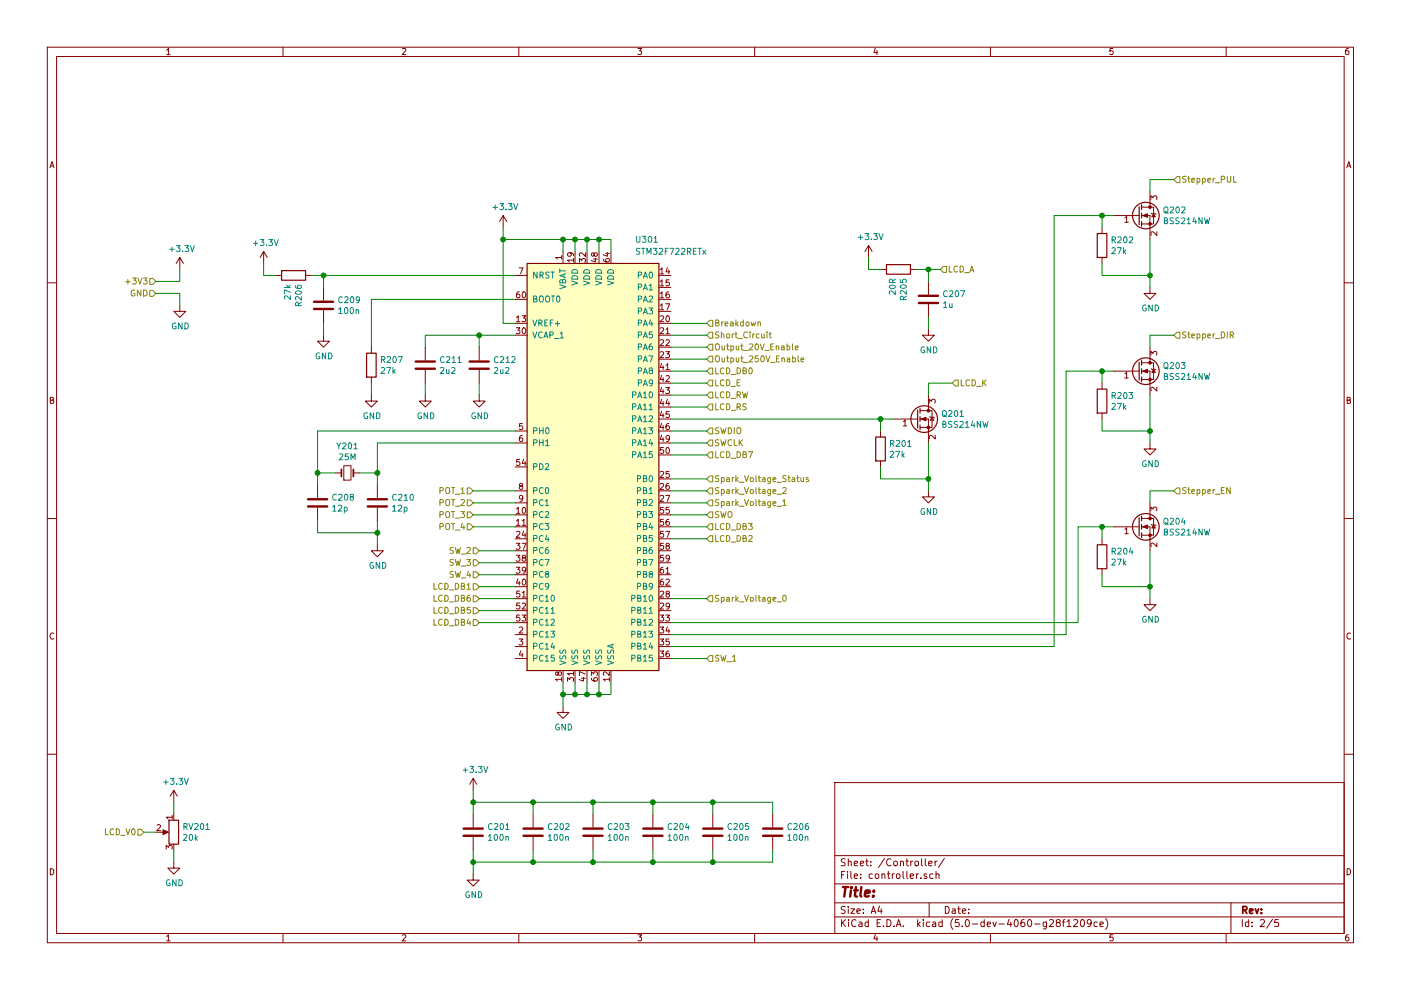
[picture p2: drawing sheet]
EESchema Schematic File Version 4
LIBS:edm_control_board-cache
EELAYER 26 0
EELAYER END
$Descr A4 11693 8268
encoding utf-8
Sheet 2 5
Title ""
Date ""
Rev ""
Comp ""
Comment1 ""
Comment2 ""
Comment3 ""
Comment4 ""
$EndDescr
$Comp
L MCU_ST_STM32F7:STM32F722RETx U301
U 1 1
P 5000 3900
F 0 "U301" H 5300 5800 50  0000 L CNN
F 1 "STM32F722RETx" H 5300 5700 50  0000 L CNN
F 2 "Package_QFP:LQFP-64_10x10mm_P0.5mm" H 4400 2200 50  0001 R CNN
F 3 "http://www.st.com/st-web-ui/static/active/en/resource/technical/document/datasheet/DM00330506.pdf" H 5000 3900 50  0001 C CNN
	1    5000 3900
	1    0    0    -1  
$EndComp
$Comp
L Transistor_FET:BSS214NW Q202
U 1 1
P 9500 1800
F 0 "Q202" H 9705 1846 50  0000 L CNN
F 1 "BSS214NW" H 9705 1755 50  0000 L CNN
F 2 "Package_TO_SOT_SMD:SOT-323_SC-70" H 9700 1725 50  0001 L CIN
F 3 "https://www.infineon.com/dgdl/Infineon-BSS214NW-DS-v02_02-en.pdf?fileId=db3a30431b3e89eb011b695aebc01bde" H 9500 1800 50  0001 L CNN
F 4 "BSS214NWH6327XTSA1" H 9500 1800 50  0001 C CNN "Digikey"
	1    9500 1800
	1    0    0    -1  
$EndComp
$Comp
L power:GND #PWR029
U 1 1
P 9600 2400
F 0 "#PWR029" H 9600 2150 50  0001 C CNN
F 1 "GND" H 9605 2227 50  0000 C CNN
F 2 "" H 9600 2400 50  0001 C CNN
F 3 "" H 9600 2400 50  0001 C CNN
	1    9600 2400
	1    0    0    -1  
$EndComp
Wire Wire Line
	9600 2400 9600 2300
Text HLabel 9800 1500 2    50   Input ~ 0
Stepper_PUL
Wire Wire Line
	9600 1600 9600 1500
Wire Wire Line
	9600 1500 9800 1500
$Comp
L Device:R R202
U 1 1
P 9200 2050
F 0 "R202" H 9270 2096 50  0000 L CNN
F 1 "27k" H 9270 2005 50  0000 L CNN
F 2 "Resistor_SMD:R_0805_2012Metric" V 9130 2050 50  0001 C CNN
F 3 "~" H 9200 2050 50  0001 C CNN
F 4 "311-27.0KCRCT-ND" H 9200 2050 50  0001 C CNN "Digikey"
	1    9200 2050
	1    0    0    -1  
$EndComp
Wire Wire Line
	9200 2200 9200 2300
Wire Wire Line
	9200 2300 9600 2300
Connection ~ 9600 2300
Wire Wire Line
	9600 2300 9600 2000
Wire Wire Line
	9200 1900 9200 1800
Wire Wire Line
	9200 1800 9300 1800
Connection ~ 9200 1800
$Comp
L Transistor_FET:BSS214NW Q203
U 1 1
P 9500 3100
F 0 "Q203" H 9705 3146 50  0000 L CNN
F 1 "BSS214NW" H 9705 3055 50  0000 L CNN
F 2 "Package_TO_SOT_SMD:SOT-323_SC-70" H 9700 3025 50  0001 L CIN
F 3 "https://www.infineon.com/dgdl/Infineon-BSS214NW-DS-v02_02-en.pdf?fileId=db3a30431b3e89eb011b695aebc01bde" H 9500 3100 50  0001 L CNN
F 4 "BSS214NWH6327XTSA1" H 9500 3100 50  0001 C CNN "Digikey"
	1    9500 3100
	1    0    0    -1  
$EndComp
$Comp
L power:GND #PWR030
U 1 1
P 9600 3700
F 0 "#PWR030" H 9600 3450 50  0001 C CNN
F 1 "GND" H 9605 3527 50  0000 C CNN
F 2 "" H 9600 3700 50  0001 C CNN
F 3 "" H 9600 3700 50  0001 C CNN
	1    9600 3700
	1    0    0    -1  
$EndComp
Wire Wire Line
	9600 3700 9600 3600
Text HLabel 9800 2800 2    50   Input ~ 0
Stepper_DIR
Wire Wire Line
	9600 2900 9600 2800
Wire Wire Line
	9600 2800 9800 2800
$Comp
L Device:R R203
U 1 1
P 9200 3350
F 0 "R203" H 9270 3396 50  0000 L CNN
F 1 "27k" H 9270 3305 50  0000 L CNN
F 2 "Resistor_SMD:R_0805_2012Metric" V 9130 3350 50  0001 C CNN
F 3 "~" H 9200 3350 50  0001 C CNN
F 4 "311-27.0KCRCT-ND" H 9200 3350 50  0001 C CNN "Digikey"
	1    9200 3350
	1    0    0    -1  
$EndComp
Wire Wire Line
	9200 3500 9200 3600
Wire Wire Line
	9200 3600 9600 3600
Connection ~ 9600 3600
Wire Wire Line
	9600 3600 9600 3300
Wire Wire Line
	9200 3200 9200 3100
Wire Wire Line
	9200 3100 9300 3100
Connection ~ 9200 3100
$Comp
L Transistor_FET:BSS214NW Q204
U 1 1
P 9500 4400
F 0 "Q204" H 9705 4446 50  0000 L CNN
F 1 "BSS214NW" H 9705 4355 50  0000 L CNN
F 2 "Package_TO_SOT_SMD:SOT-323_SC-70" H 9700 4325 50  0001 L CIN
F 3 "https://www.infineon.com/dgdl/Infineon-BSS214NW-DS-v02_02-en.pdf?fileId=db3a30431b3e89eb011b695aebc01bde" H 9500 4400 50  0001 L CNN
F 4 "BSS214NWH6327XTSA1" H 9500 4400 50  0001 C CNN "Digikey"
	1    9500 4400
	1    0    0    -1  
$EndComp
$Comp
L power:GND #PWR031
U 1 1
P 9600 5000
F 0 "#PWR031" H 9600 4750 50  0001 C CNN
F 1 "GND" H 9605 4827 50  0000 C CNN
F 2 "" H 9600 5000 50  0001 C CNN
F 3 "" H 9600 5000 50  0001 C CNN
	1    9600 5000
	1    0    0    -1  
$EndComp
Wire Wire Line
	9600 5000 9600 4900
Text HLabel 9800 4100 2    50   Input ~ 0
Stepper_EN
Wire Wire Line
	9600 4200 9600 4100
Wire Wire Line
	9600 4100 9800 4100
$Comp
L Device:R R204
U 1 1
P 9200 4650
F 0 "R204" H 9270 4696 50  0000 L CNN
F 1 "27k" H 9270 4605 50  0000 L CNN
F 2 "Resistor_SMD:R_0805_2012Metric" V 9130 4650 50  0001 C CNN
F 3 "~" H 9200 4650 50  0001 C CNN
F 4 "311-27.0KCRCT-ND" H 9200 4650 50  0001 C CNN "Digikey"
	1    9200 4650
	1    0    0    -1  
$EndComp
Wire Wire Line
	9200 4800 9200 4900
Wire Wire Line
	9200 4900 9600 4900
Connection ~ 9600 4900
Wire Wire Line
	9600 4900 9600 4600
Wire Wire Line
	9200 4500 9200 4400
Wire Wire Line
	9200 4400 9300 4400
Connection ~ 9200 4400
$Comp
L Transistor_FET:BSS214NW Q201
U 1 1
P 7650 3500
F 0 "Q201" H 7855 3546 50  0000 L CNN
F 1 "BSS214NW" H 7855 3455 50  0000 L CNN
F 2 "Package_TO_SOT_SMD:SOT-323_SC-70" H 7850 3425 50  0001 L CIN
F 3 "https://www.infineon.com/dgdl/Infineon-BSS214NW-DS-v02_02-en.pdf?fileId=db3a30431b3e89eb011b695aebc01bde" H 7650 3500 50  0001 L CNN
F 4 "BSS214NWH6327XTSA1" H 7650 3500 50  0001 C CNN "Digikey"
	1    7650 3500
	1    0    0    -1  
$EndComp
$Comp
L power:GND #PWR032
U 1 1
P 7750 4100
F 0 "#PWR032" H 7750 3850 50  0001 C CNN
F 1 "GND" H 7755 3927 50  0000 C CNN
F 2 "" H 7750 4100 50  0001 C CNN
F 3 "" H 7750 4100 50  0001 C CNN
	1    7750 4100
	1    0    0    -1  
$EndComp
Wire Wire Line
	7750 4100 7750 4000
Text HLabel 7950 3200 2    50   Input ~ 0
LCD_K
Wire Wire Line
	7750 3300 7750 3200
Wire Wire Line
	7750 3200 7950 3200
$Comp
L Device:R R201
U 1 1
P 7350 3750
F 0 "R201" H 7420 3796 50  0000 L CNN
F 1 "27k" H 7420 3705 50  0000 L CNN
F 2 "Resistor_SMD:R_0805_2012Metric" V 7280 3750 50  0001 C CNN
F 3 "~" H 7350 3750 50  0001 C CNN
F 4 "311-27.0KCRCT-ND" H 7350 3750 50  0001 C CNN "Digikey"
	1    7350 3750
	1    0    0    -1  
$EndComp
Wire Wire Line
	7350 3900 7350 4000
Wire Wire Line
	7350 4000 7750 4000
Connection ~ 7750 4000
Wire Wire Line
	7750 4000 7750 3700
Wire Wire Line
	7350 3600 7350 3500
Wire Wire Line
	7350 3500 7450 3500
Text HLabel 7850 2250 2    50   Input ~ 0
LCD_A
Text HLabel 1300 2350 0    50   Input ~ 0
+3V3
Text HLabel 1300 2450 0    50   Input ~ 0
GND
$Comp
L power:+3.3V #PWR033
U 1 1
P 1500 2250
F 0 "#PWR033" H 1500 2100 50  0001 C CNN
F 1 "+3.3V" H 1515 2423 50  0000 C CNN
F 2 "" H 1500 2250 50  0001 C CNN
F 3 "" H 1500 2250 50  0001 C CNN
	1    1500 2250
	1    0    0    -1  
$EndComp
$Comp
L power:GND #PWR034
U 1 1
P 1500 2550
F 0 "#PWR034" H 1500 2300 50  0001 C CNN
F 1 "GND" H 1505 2377 50  0000 C CNN
F 2 "" H 1500 2550 50  0001 C CNN
F 3 "" H 1500 2550 50  0001 C CNN
	1    1500 2550
	1    0    0    -1  
$EndComp
Wire Wire Line
	1300 2350 1500 2350
Wire Wire Line
	1500 2350 1500 2250
Wire Wire Line
	1300 2450 1500 2450
Wire Wire Line
	1500 2450 1500 2550
$Comp
L power:+3.3V #PWR035
U 1 1
P 7250 2150
F 0 "#PWR035" H 7250 2000 50  0001 C CNN
F 1 "+3.3V" H 7265 2323 50  0000 C CNN
F 2 "" H 7250 2150 50  0001 C CNN
F 3 "" H 7250 2150 50  0001 C CNN
	1    7250 2150
	1    0    0    -1  
$EndComp
$Comp
L Device:R R205
U 1 1
P 7500 2250
F 0 "R205" H 7570 2296 50  0000 L CNN
F 1 "20R" H 7570 2205 50  0000 L CNN
F 2 "Resistor_SMD:R_0805_2012Metric" V 7430 2250 50  0001 C CNN
F 3 "~" H 7500 2250 50  0001 C CNN
F 4 "311-20.0CRCT-ND" H 7500 2250 50  0001 C CNN "Digikey"
	1    7500 2250
	0    1    1    0   
$EndComp
Wire Wire Line
	7250 2250 7350 2250
Text HLabel 5900 3400 2    50   Input ~ 0
LCD_RS
Text HLabel 5900 3300 2    50   Input ~ 0
LCD_RW
Text HLabel 5900 3200 2    50   Input ~ 0
LCD_E
Text HLabel 5900 3100 2    50   Input ~ 0
LCD_DB0
Text HLabel 4000 4900 0    50   Input ~ 0
LCD_DB1
Text HLabel 5900 4400 2    50   Input ~ 0
LCD_DB3
Text HLabel 4000 5200 0    50   Input ~ 0
LCD_DB4
Text HLabel 4000 5100 0    50   Input ~ 0
LCD_DB5
Text HLabel 4000 5000 0    50   Input ~ 0
LCD_DB6
Text HLabel 5900 4500 2    50   Input ~ 0
LCD_DB2
Text HLabel 5900 3800 2    50   Input ~ 0
LCD_DB7
$Comp
L Device:POT RV201
U 1 1
P 1450 6950
F 0 "RV201" H 1381 6996 50  0000 R CNN
F 1 "20k" H 1381 6905 50  0000 R CNN
F 2 "Potentiometer_SMD:Potentiometer_Bourns_3214J_Horizontal" H 1450 6950 50  0001 C CNN
F 3 "http://www.bourns.com/docs/Product-Datasheets/3214.pdf" H 1450 6950 50  0001 C CNN
F 4 "3214J-203ECT-ND" H 1450 6950 50  0001 C CNN "Digikey"
	1    1450 6950
	-1   0    0    -1  
$EndComp
Text HLabel 1200 6950 0    50   Input ~ 0
LCD_V0
$Comp
L power:+3.3V #PWR036
U 1 1
P 1450 6700
F 0 "#PWR036" H 1450 6550 50  0001 C CNN
F 1 "+3.3V" H 1465 6873 50  0000 C CNN
F 2 "" H 1450 6700 50  0001 C CNN
F 3 "" H 1450 6700 50  0001 C CNN
	1    1450 6700
	1    0    0    -1  
$EndComp
$Comp
L power:GND #PWR037
U 1 1
P 1450 7200
F 0 "#PWR037" H 1450 6950 50  0001 C CNN
F 1 "GND" H 1455 7027 50  0000 C CNN
F 2 "" H 1450 7200 50  0001 C CNN
F 3 "" H 1450 7200 50  0001 C CNN
	1    1450 7200
	1    0    0    -1  
$EndComp
Wire Wire Line
	1450 7100 1450 7200
Wire Wire Line
	1450 6800 1450 6700
Wire Wire Line
	1200 6950 1300 6950
Wire Wire Line
	7250 2150 7250 2250
$Comp
L power:GND #PWR038
U 1 1
P 7750 2750
F 0 "#PWR038" H 7750 2500 50  0001 C CNN
F 1 "GND" H 7755 2577 50  0000 C CNN
F 2 "" H 7750 2750 50  0001 C CNN
F 3 "" H 7750 2750 50  0001 C CNN
	1    7750 2750
	1    0    0    -1  
$EndComp
$Comp
L Device:C C207
U 1 1
P 7750 2500
F 0 "C207" H 7865 2546 50  0000 L CNN
F 1 "1u" H 7865 2455 50  0000 L CNN
F 2 "Capacitor_SMD:C_0805_2012Metric" H 7788 2350 50  0001 C CNN
F 3 "~" H 7750 2500 50  0001 C CNN
F 4 "587-2910-1-ND" H 7750 2500 50  0001 C CNN "Digikey"
	1    7750 2500
	1    0    0    -1  
$EndComp
Wire Wire Line
	7750 2750 7750 2650
Wire Wire Line
	7750 2350 7750 2250
Wire Wire Line
	7750 2250 7650 2250
Wire Wire Line
	7750 2250 7850 2250
Connection ~ 7750 2250
$Comp
L Device:C C201
U 1 1
P 3950 6950
F 0 "C201" H 4065 6996 50  0000 L CNN
F 1 "100n" H 4065 6905 50  0000 L CNN
F 2 "Capacitor_SMD:C_0805_2012Metric" H 3988 6800 50  0001 C CNN
F 3 "~" H 3950 6950 50  0001 C CNN
F 4 "445-1418-1-ND" H 3950 6950 50  0001 C CNN "Digikey"
	1    3950 6950
	1    0    0    -1  
$EndComp
$Comp
L power:+3.3V #PWR039
U 1 1
P 3950 6600
F 0 "#PWR039" H 3950 6450 50  0001 C CNN
F 1 "+3.3V" H 3965 6773 50  0000 C CNN
F 2 "" H 3950 6600 50  0001 C CNN
F 3 "" H 3950 6600 50  0001 C CNN
	1    3950 6600
	1    0    0    -1  
$EndComp
$Comp
L power:GND #PWR040
U 1 1
P 3950 7300
F 0 "#PWR040" H 3950 7050 50  0001 C CNN
F 1 "GND" H 3955 7127 50  0000 C CNN
F 2 "" H 3950 7300 50  0001 C CNN
F 3 "" H 3950 7300 50  0001 C CNN
	1    3950 7300
	1    0    0    -1  
$EndComp
$Comp
L Device:C C202
U 1 1
P 4450 6950
F 0 "C202" H 4565 6996 50  0000 L CNN
F 1 "100n" H 4565 6905 50  0000 L CNN
F 2 "Capacitor_SMD:C_0805_2012Metric" H 4488 6800 50  0001 C CNN
F 3 "~" H 4450 6950 50  0001 C CNN
F 4 "445-1418-1-ND" H 4450 6950 50  0001 C CNN "Digikey"
	1    4450 6950
	1    0    0    -1  
$EndComp
$Comp
L Device:C C203
U 1 1
P 4950 6950
F 0 "C203" H 5065 6996 50  0000 L CNN
F 1 "100n" H 5065 6905 50  0000 L CNN
F 2 "Capacitor_SMD:C_0805_2012Metric" H 4988 6800 50  0001 C CNN
F 3 "~" H 4950 6950 50  0001 C CNN
F 4 "445-1418-1-ND" H 4950 6950 50  0001 C CNN "Digikey"
	1    4950 6950
	1    0    0    -1  
$EndComp
$Comp
L Device:C C204
U 1 1
P 5450 6950
F 0 "C204" H 5565 6996 50  0000 L CNN
F 1 "100n" H 5565 6905 50  0000 L CNN
F 2 "Capacitor_SMD:C_0805_2012Metric" H 5488 6800 50  0001 C CNN
F 3 "~" H 5450 6950 50  0001 C CNN
F 4 "445-1418-1-ND" H 5450 6950 50  0001 C CNN "Digikey"
	1    5450 6950
	1    0    0    -1  
$EndComp
$Comp
L Device:C C205
U 1 1
P 5950 6950
F 0 "C205" H 6065 6996 50  0000 L CNN
F 1 "100n" H 6065 6905 50  0000 L CNN
F 2 "Capacitor_SMD:C_0805_2012Metric" H 5988 6800 50  0001 C CNN
F 3 "~" H 5950 6950 50  0001 C CNN
F 4 "445-1418-1-ND" H 5950 6950 50  0001 C CNN "Digikey"
	1    5950 6950
	1    0    0    -1  
$EndComp
Wire Wire Line
	3950 7100 3950 7200
Wire Wire Line
	3950 7200 4450 7200
Wire Wire Line
	5950 7200 5950 7100
Connection ~ 3950 7200
Wire Wire Line
	3950 7200 3950 7300
Wire Wire Line
	3950 6600 3950 6700
Wire Wire Line
	3950 6700 4450 6700
Wire Wire Line
	5950 6700 5950 6800
Connection ~ 3950 6700
Wire Wire Line
	3950 6700 3950 6800
Wire Wire Line
	4450 7100 4450 7200
Connection ~ 4450 7200
Wire Wire Line
	4450 7200 4950 7200
Wire Wire Line
	4950 7100 4950 7200
Connection ~ 4950 7200
Wire Wire Line
	4950 7200 5450 7200
Wire Wire Line
	5450 7100 5450 7200
Connection ~ 5450 7200
Wire Wire Line
	5450 7200 5950 7200
Wire Wire Line
	4450 6800 4450 6700
Connection ~ 4450 6700
Wire Wire Line
	4450 6700 4950 6700
Wire Wire Line
	4950 6800 4950 6700
Connection ~ 4950 6700
Wire Wire Line
	4950 6700 5450 6700
Wire Wire Line
	5450 6800 5450 6700
Connection ~ 5450 6700
Wire Wire Line
	5450 6700 5950 6700
$Comp
L Device:Crystal_Small Y201
U 1 1
P 2900 3950
F 0 "Y201" H 2900 4175 50  0000 C CNN
F 1 "25M" H 2900 4084 50  0000 C CNN
F 2 "Crystal:Crystal_SMD_5032-2Pin_5.0x3.2mm" H 2900 3950 50  0001 C CNN
F 3 "https://media.digikey.com/pdf/Data%20Sheets/NDK%20PDFs/NX5032GA.pdf" H 2900 3950 50  0001 C CNN
F 4 "644-1041-1-ND" H 2900 3950 50  0001 C CNN "Digikey"
	1    2900 3950
	1    0    0    -1  
$EndComp
Wire Wire Line
	3150 3950 3150 3700
Wire Wire Line
	3000 3950 3150 3950
Wire Wire Line
	2650 3600 2650 3950
Wire Wire Line
	2650 3950 2800 3950
$Comp
L Device:C C210
U 1 1
P 3150 4200
F 0 "C210" H 3265 4246 50  0000 L CNN
F 1 "12p" H 3265 4155 50  0000 L CNN
F 2 "Capacitor_SMD:C_0805_2012Metric" H 3188 4050 50  0001 C CNN
F 3 "~" H 3150 4200 50  0001 C CNN
F 4 "311-1641-1-ND" H 3150 4200 50  0001 C CNN "Digikey"
	1    3150 4200
	1    0    0    -1  
$EndComp
$Comp
L power:GND #PWR054
U 1 1
P 3150 4550
F 0 "#PWR054" H 3150 4300 50  0001 C CNN
F 1 "GND" H 3155 4377 50  0000 C CNN
F 2 "" H 3150 4550 50  0001 C CNN
F 3 "" H 3150 4550 50  0001 C CNN
	1    3150 4550
	1    0    0    -1  
$EndComp
Wire Wire Line
	3150 4550 3150 4450
Wire Wire Line
	3150 4050 3150 3950
Connection ~ 3150 3950
$Comp
L Device:C C208
U 1 1
P 2650 4200
F 0 "C208" H 2765 4246 50  0000 L CNN
F 1 "12p" H 2765 4155 50  0000 L CNN
F 2 "Capacitor_SMD:C_0805_2012Metric" H 2688 4050 50  0001 C CNN
F 3 "~" H 2650 4200 50  0001 C CNN
F 4 "311-1641-1-ND" H 2650 4200 50  0001 C CNN "Digikey"
	1    2650 4200
	1    0    0    -1  
$EndComp
Wire Wire Line
	3150 4450 2650 4450
Wire Wire Line
	2650 4450 2650 4350
Connection ~ 3150 4450
Wire Wire Line
	3150 4450 3150 4350
Wire Wire Line
	2650 4050 2650 3950
Connection ~ 2650 3950
Wire Wire Line
	3150 3700 4300 3700
Wire Wire Line
	2650 3600 4300 3600
Text HLabel 5900 5000 2    50   Input ~ 0
Spark_Voltage_0
Text HLabel 5900 4200 2    50   Input ~ 0
Spark_Voltage_1
Text HLabel 5900 4100 2    50   Input ~ 0
Spark_Voltage_2
Text HLabel 5900 4000 2    50   Input ~ 0
Spark_Voltage_Status
Text HLabel 5900 3000 2    50   Input ~ 0
Output_250V_Enable
Text HLabel 5900 2900 2    50   Input ~ 0
Output_20V_Enable
Text HLabel 5900 2800 2    50   Input ~ 0
Short_Circuit
Text HLabel 5900 2700 2    50   Input ~ 0
Breakdown
$Comp
L Device:R R207
U 1 1
P 3100 3050
F 0 "R207" H 3170 3096 50  0000 L CNN
F 1 "27k" H 3170 3005 50  0000 L CNN
F 2 "Resistor_SMD:R_0805_2012Metric" V 3030 3050 50  0001 C CNN
F 3 "~" H 3100 3050 50  0001 C CNN
F 4 "311-27.0KCRCT-ND" H 3100 3050 50  0001 C CNN "Digikey"
	1    3100 3050
	1    0    0    -1  
$EndComp
$Comp
L power:GND #PWR055
U 1 1
P 3100 3300
F 0 "#PWR055" H 3100 3050 50  0001 C CNN
F 1 "GND" H 3105 3127 50  0000 C CNN
F 2 "" H 3100 3300 50  0001 C CNN
F 3 "" H 3100 3300 50  0001 C CNN
	1    3100 3300
	1    0    0    -1  
$EndComp
$Comp
L Device:C C209
U 1 1
P 2700 2550
F 0 "C209" H 2815 2596 50  0000 L CNN
F 1 "100n" H 2815 2505 50  0000 L CNN
F 2 "Capacitor_SMD:C_0805_2012Metric" H 2738 2400 50  0001 C CNN
F 3 "~" H 2700 2550 50  0001 C CNN
F 4 "445-1418-1-ND" H 2700 2550 50  0001 C CNN "Digikey"
	1    2700 2550
	1    0    0    -1  
$EndComp
$Comp
L power:+3.3V #PWR056
U 1 1
P 2200 2200
F 0 "#PWR056" H 2200 2050 50  0001 C CNN
F 1 "+3.3V" H 2215 2373 50  0000 C CNN
F 2 "" H 2200 2200 50  0001 C CNN
F 3 "" H 2200 2200 50  0001 C CNN
	1    2200 2200
	1    0    0    -1  
$EndComp
$Comp
L Device:R R206
U 1 1
P 2450 2300
F 0 "R206" H 2520 2346 50  0000 L CNN
F 1 "27k" H 2520 2255 50  0000 L CNN
F 2 "Resistor_SMD:R_0805_2012Metric" V 2380 2300 50  0001 C CNN
F 3 "~" H 2450 2300 50  0001 C CNN
F 4 "311-27.0KCRCT-ND" H 2450 2300 50  0001 C CNN "Digikey"
	1    2450 2300
	0    1    1    0   
$EndComp
Wire Wire Line
	2700 2300 2700 2400
$Comp
L power:GND #PWR057
U 1 1
P 2700 2800
F 0 "#PWR057" H 2700 2550 50  0001 C CNN
F 1 "GND" H 2705 2627 50  0000 C CNN
F 2 "" H 2700 2800 50  0001 C CNN
F 3 "" H 2700 2800 50  0001 C CNN
	1    2700 2800
	1    0    0    -1  
$EndComp
Wire Wire Line
	2700 2800 2700 2700
$Comp
L Device:C C212
U 1 1
P 4000 3050
F 0 "C212" H 4115 3096 50  0000 L CNN
F 1 "2u2" H 4115 3005 50  0000 L CNN
F 2 "Capacitor_SMD:C_0805_2012Metric" H 4038 2900 50  0001 C CNN
F 3 "~" H 4000 3050 50  0001 C CNN
F 4 "311-1442-1-ND" H 4000 3050 50  0001 C CNN "Digikey"
	1    4000 3050
	1    0    0    -1  
$EndComp
Wire Wire Line
	4000 2800 4000 2900
$Comp
L power:GND #PWR058
U 1 1
P 4000 3300
F 0 "#PWR058" H 4000 3050 50  0001 C CNN
F 1 "GND" H 4005 3127 50  0000 C CNN
F 2 "" H 4000 3300 50  0001 C CNN
F 3 "" H 4000 3300 50  0001 C CNN
	1    4000 3300
	1    0    0    -1  
$EndComp
Wire Wire Line
	4000 3300 4000 3200
$Comp
L Device:C C211
U 1 1
P 3550 3050
F 0 "C211" H 3665 3096 50  0000 L CNN
F 1 "2u2" H 3665 3005 50  0000 L CNN
F 2 "Capacitor_SMD:C_0805_2012Metric" H 3588 2900 50  0001 C CNN
F 3 "~" H 3550 3050 50  0001 C CNN
F 4 "311-1442-1-ND" H 3550 3050 50  0001 C CNN "Digikey"
	1    3550 3050
	1    0    0    -1  
$EndComp
Wire Wire Line
	4000 2800 3550 2800
Wire Wire Line
	3550 2800 3550 2900
$Comp
L power:GND #PWR059
U 1 1
P 3550 3300
F 0 "#PWR059" H 3550 3050 50  0001 C CNN
F 1 "GND" H 3555 3127 50  0000 C CNN
F 2 "" H 3550 3300 50  0001 C CNN
F 3 "" H 3550 3300 50  0001 C CNN
	1    3550 3300
	1    0    0    -1  
$EndComp
Wire Wire Line
	3550 3300 3550 3200
Wire Wire Line
	4300 2700 4200 2700
Wire Wire Line
	4200 2700 4200 2000
Wire Wire Line
	4200 2000 4700 2000
Wire Wire Line
	4700 2000 4700 2100
$Comp
L power:+3.3V #PWR060
U 1 1
P 4200 1900
F 0 "#PWR060" H 4200 1750 50  0001 C CNN
F 1 "+3.3V" H 4215 2073 50  0000 C CNN
F 2 "" H 4200 1900 50  0001 C CNN
F 3 "" H 4200 1900 50  0001 C CNN
	1    4200 1900
	1    0    0    -1  
$EndComp
Wire Wire Line
	4200 1900 4200 2000
Connection ~ 4200 2000
$Comp
L Device:C C206
U 1 1
P 6450 6950
F 0 "C206" H 6565 6996 50  0000 L CNN
F 1 "100n" H 6565 6905 50  0000 L CNN
F 2 "Capacitor_SMD:C_0805_2012Metric" H 6488 6800 50  0001 C CNN
F 3 "~" H 6450 6950 50  0001 C CNN
F 4 "445-1418-1-ND" H 6450 6950 50  0001 C CNN "Digikey"
	1    6450 6950
	1    0    0    -1  
$EndComp
Wire Wire Line
	6450 7200 6450 7100
Wire Wire Line
	6450 6700 6450 6800
Wire Wire Line
	5950 7200 6450 7200
Wire Wire Line
	5950 6700 6450 6700
Connection ~ 5950 6700
Connection ~ 5950 7200
Wire Wire Line
	4700 2000 4800 2000
Wire Wire Line
	4800 2000 4800 2100
Connection ~ 4700 2000
Wire Wire Line
	4800 2000 4900 2000
Wire Wire Line
	4900 2000 4900 2100
Connection ~ 4800 2000
Wire Wire Line
	4900 2000 5000 2000
Wire Wire Line
	5000 2000 5000 2100
Connection ~ 4900 2000
Wire Wire Line
	5000 2000 5100 2000
Wire Wire Line
	5100 2000 5100 2100
Connection ~ 5000 2000
$Comp
L power:GND #PWR061
U 1 1
P 4700 5900
F 0 "#PWR061" H 4700 5650 50  0001 C CNN
F 1 "GND" H 4705 5727 50  0000 C CNN
F 2 "" H 4700 5900 50  0001 C CNN
F 3 "" H 4700 5900 50  0001 C CNN
	1    4700 5900
	1    0    0    -1  
$EndComp
Wire Wire Line
	4700 5700 4700 5800
Wire Wire Line
	4700 5800 4800 5800
Wire Wire Line
	4800 5800 4800 5700
Connection ~ 4700 5800
Wire Wire Line
	4700 5800 4700 5900
Wire Wire Line
	4800 5800 4900 5800
Wire Wire Line
	4900 5800 4900 5700
Connection ~ 4800 5800
Wire Wire Line
	4900 5800 5000 5800
Wire Wire Line
	5000 5800 5000 5700
Connection ~ 4900 5800
Wire Wire Line
	5000 5800 5100 5800
Wire Wire Line
	5100 5800 5100 5700
Connection ~ 5000 5800
Wire Wire Line
	2200 2200 2200 2300
Wire Wire Line
	2200 2300 2300 2300
Wire Wire Line
	2600 2300 2700 2300
Wire Wire Line
	4300 2800 4000 2800
Connection ~ 4000 2800
Wire Wire Line
	3100 3300 3100 3200
Wire Wire Line
	3100 2500 3100 2900
Wire Wire Line
	3100 2500 4300 2500
Wire Wire Line
	2700 2300 4300 2300
Connection ~ 2700 2300
Wire Wire Line
	8900 3100 9200 3100
Wire Wire Line
	5600 3100 5900 3100
Wire Wire Line
	4000 4900 4300 4900
Wire Wire Line
	5600 4400 5900 4400
Wire Wire Line
	4000 5200 4300 5200
Wire Wire Line
	4300 5100 4000 5100
Wire Wire Line
	4000 5000 4300 5000
Wire Wire Line
	5600 4500 5900 4500
Wire Wire Line
	5900 3800 5600 3800
Wire Wire Line
	5600 3400 5900 3400
Wire Wire Line
	5900 3300 5600 3300
Wire Wire Line
	5600 3200 5900 3200
Wire Wire Line
	5900 5000 5600 5000
Wire Wire Line
	5600 4200 5900 4200
Wire Wire Line
	5900 4100 5600 4100
Wire Wire Line
	5600 4000 5900 4000
Wire Wire Line
	5900 3000 5600 3000
Wire Wire Line
	5600 2900 5900 2900
Wire Wire Line
	5900 2800 5600 2800
Wire Wire Line
	5600 2700 5900 2700
Wire Wire Line
	5600 5200 9000 5200
Wire Wire Line
	9000 5200 9000 4400
Wire Wire Line
	9000 4400 9200 4400
Wire Wire Line
	5600 5300 8900 5300
Wire Wire Line
	5600 5400 8800 5400
Wire Wire Line
	8800 1800 9200 1800
Text HLabel 5900 5500 2    50   Input ~ 0
SW_1
Text HLabel 4000 4600 0    50   Input ~ 0
SW_2
Text HLabel 4000 4700 0    50   Input ~ 0
SW_3
Text HLabel 4000 4800 0    50   Input ~ 0
SW_4
Text HLabel 3950 4100 0    50   Input ~ 0
POT_1
Text HLabel 3950 4200 0    50   Input ~ 0
POT_2
Text HLabel 3950 4300 0    50   Input ~ 0
POT_3
Text HLabel 3950 4400 0    50   Input ~ 0
POT_4
Wire Wire Line
	3950 4400 4300 4400
Wire Wire Line
	3950 4100 4300 4100
Wire Wire Line
	4300 4300 3950 4300
Wire Wire Line
	8800 1800 8800 5400
Wire Wire Line
	8900 3100 8900 5300
Wire Wire Line
	5900 5500 5600 5500
Wire Wire Line
	4300 4600 4000 4600
Wire Wire Line
	4000 4700 4300 4700
Wire Wire Line
	4300 4800 4000 4800
Wire Wire Line
	3950 4200 4300 4200
Wire Wire Line
	7350 3500 5600 3500
Connection ~ 7350 3500
Text HLabel 5900 3600 2    50   Input ~ 0
SWDIO
Wire Wire Line
	5900 3600 5600 3600
Text HLabel 5900 4300 2    50   Input ~ 0
SWO
Wire Wire Line
	5900 4300 5600 4300
Text HLabel 5900 3700 2    50   Input ~ 0
SWCLK
Wire Wire Line
	5900 3700 5600 3700
$EndSCHEMATC
